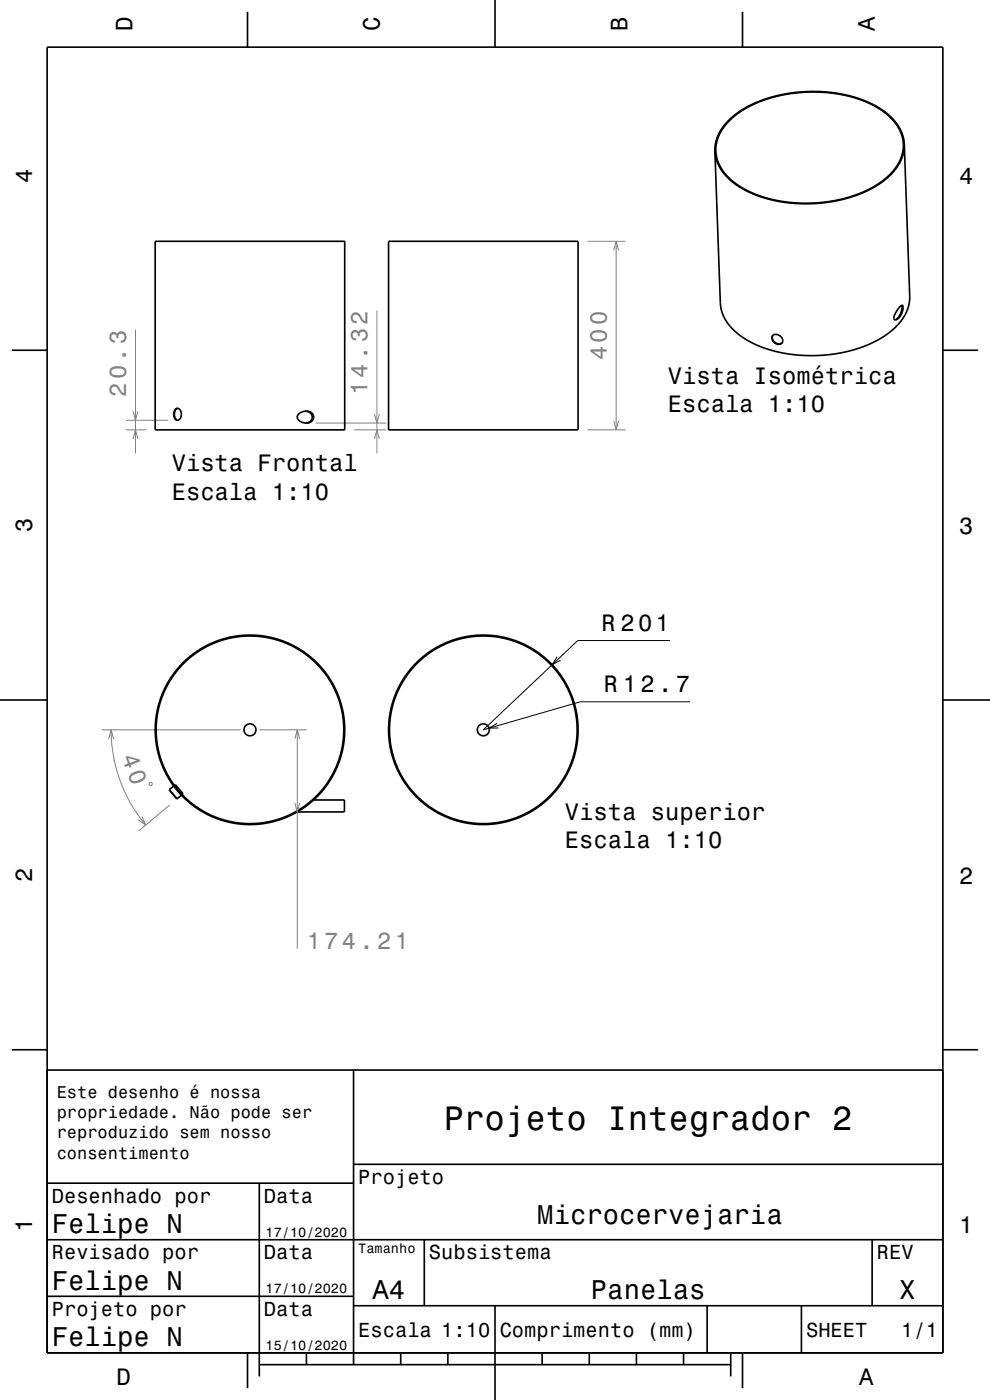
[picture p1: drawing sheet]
<svg xmlns="http://www.w3.org/2000/svg" width="210mm" height="297mm" viewBox="0 0 210 297" stroke-linecap="round" stroke-linejoin="round" font-family="sans-serif">
<g fill="none" stroke="#808080" stroke-width=".21">
<path d="M124.6 51.2h8.1M130.2 53.1l.5-1.9 .5 1.9M130.7 51.2v40M28.7 69.9v26.3M79.9 65.8v30.4M26.7 91.2h4.2M26.7 89.2h8.9M28.2 87.2l.5 2 .6-2M28.2 93.1l.5-1.9 .6 1.9M67 89.8h14.9M75.1 91.2h6.8M79.4 87.8l.5 2 .6-2"/>
<path d="M79.4 93.1l.5-1.9 .6 1.9M124.6 91.2h8.1M130.2 89.3l.5 1.9 .5-1.9M21.6 154.8h29.4M23.1 156.8l.5-2 .5 2M23.6 154.8l.1 2.8 .4 2.7 .5 2.7 .9 2.6 .9 2.3 1.4 2.7 1.3 2.1 1.8 2.3M55 154.8h10.1M62.5 156.8l.6-2 .5 2M63.1 154.8v46.5M30.1 173.2l.8 1.8-1.6-1.1M31.7 166l.3-.1 .3 .2-.1 .5-.5-.1zM36 170.8l-6.6 5.5"/>
<path d="M62.5 170.3l.6 1.9 .5-1.9"/>
</g>
<g fill="none" stroke="#000" stroke-width=".35">
<path d="M10 10h190v277h-190zM52.5 2.5v7.5M105 0v10M157.5 2.5v7.5M154.7 25.7l2-1.8 2.3-1.4 2.7-1.1 3.1-1 3.2-.6 3.2-.3 3.2 .1 3.4 .4 3.5 .8 2.5 .9 2.4 1.2 2.2 1.6 1.5 1.6 1.2 2 .5 1.9-.1 2.1-.3 1.2-.6 1.3-.8 1.2-1.1 1.2-2.5 2.1-3.7 1.9-4 1.2-4.6 .8-4 .1-4.4-.4-4.3-1.1-3.3-1.5-2.7-1.9-1.3-1.2-.9-1.2-.6-1.3-.4-1.3-.2-1.3 .1-1.3 .3-1.2 .6-1.3 .8-1.2zM191.8 30.6l1.2 32.5-.2 1.4-.5 1.7-1 1.6-1.5 1.8-2 1.6-2.4 1.3-2.9 1.2-2.9 .9-3.2 .6-3.2 .2h-3.2l-3.4-.4-3.2-.8-2.6-.9-2.4-1.2-2-1.4-1.7-1.6-1.2-1.9-.5-1.5-.2-1.3-1.2-32.4M191.8 30.6l-.5-2.3-1.2-2.3-2-2-2.6-1.7-3.2-1.4-3.3-.9-3.6-.5-4.3-.1-3.7 .4-3.8 .8-3.7 1.3-2.9 1.7-2.3 1.8-1.7 2-1 2.2-.4 2.4M191.8 30.6l-.3 2.3-1.1 2.3-1.6 2-2.5 2-2.8 1.5-3.7 1.3-4 .9-3.7 .3-4.3-.1-3.6-.6-3.3-.9-3.1-1.4-2.5-1.6-1.9-2-1.2-2.1-.4-1.1-.2-1.4M32.9 51.2h40.2v40h-40.2zM82.4 51.2h40.2v40h-40.2zM2.5 74.3h7.5M163.9 71.2a1.35 1.35 0 0 0 .5 1.4 1.35 1.35 0 0 0 1.6 .1"/>
<path d="M163.9 71.2a1.33 1.33 0 0 1 1.6 .1 1.33 1.33 0 0 1 .4 1.5 1.32 1.32 0 0 1-1.6-.1 1.32 1.32 0 0 1-.4-1.5zM190.9 65a.35 .35 0 0 1 .5-.2 .35 .35 0 0 1 .2 .5 2.5 2.5 0 0 1-1.7 2.5 .89 .89 0 0 1 0-1.3zM191.1 64.9h.1a2.78 2.78 0 0 1-1.2 3M200 74.3h7.5M37.2 86.8a.78 .78 0 0 1 .9 0 .78 .78 0 0 1 .3 .8 1.06 1.06 0 0 1-1 1.5 1.65 1.65 0 0 1-.2-2.3zM37.7 86.6a1.48 1.48 0 0 0 0 2.6M63.3 87.9a1.87 1.87 0 0 1 3.2 .4 1.55 1.55 0 0 1-2.4 1.3 1.07 1.07 0 0 1-.9-.6 1.07 1.07 0 0 1 .1-1.1zM64.8 87.2a1.27 1.27 0 0 1 1.4 1.3 1.27 1.27 0 0 1-1.4 1.3M0 148.5h10M200 148.5h10M36.8 166.7l-.9 .8 1.6 2 1-.8M37 166.6l.2-.1 1.6 1.9-.2 .2"/>
<path d="M66.5 169.7h6.6v2.5h-10.1M2.5 222.7h7.5M10 227h190M75 227v62.5M200 222.7h7.5M10 251h65M55 251v41M75 247h125M10 275h65M10 263h190M75 277h125M90 263v14"/>
<path d="M105 277v20M150 277v10M170 277v10M185 263v14M52.5 287v7.5M55 289.5h100M65 287v2.5M85 287v2.5M95 287v2.5M115 287v2.5M125 287v2.5M135 287v2.5"/>
<path d="M145 287v2.5M155 287v5M157.5 287v7.5"/>
<circle cx="53" cy="154.8" r="19.9"/>
<circle cx="53" cy="154.8" r="20.1"/>
<circle cx="53" cy="154.8" r="1.27"/>
<circle cx="102.5" cy="154.8" r="20.1"/>
<circle cx="102.5" cy="154.8" r="1.27"/>
<circle cx="102.5" cy="154.8" r="19.9"/>
</g>
<path d="M118.2 139.3l-1.1 1.7 1.8-.9M142.1 135.9h-19.5l-20.1 18.9 20.6-5.9h23.3M105.5 153.4l-1.8 1.1 2-.1" fill="none" stroke="#000" stroke-width=".21"/>
<text font-size="7.2" x="94.1" y="239.6">Projeto Integrador 2</text>
<g font-size="5.8">
<text x="11" y="261.6">Felipe N</text>
<text x="114" y="259.6">Microcervejaria</text>
<text x="11" y="273.6">Felipe N</text>
<text x="79" y="275.6">A4</text>
<text x="125.4" y="275.6">Panelas</text>
<text x="190.8" y="275.6">X</text>
<text x="11" y="285.6">Felipe N</text>
</g>
<g font-size="5">
<text x="28.1" y="6.5" transform="rotate(-90 28.1 6.5)">D</text>
<text x="80.6" y="6.5" transform="rotate(-90 80.6 6.5)">C</text>
<text x="133.1" y="6.5" transform="rotate(-90 133.1 6.5)">B</text>
<text x="185.6" y="6.5" transform="rotate(-90 185.6 6.5)">A</text>
<text x="6.8" y="38.7" transform="rotate(-90 6.8 38.7)">4</text>
<text x="203.5" y="39">4</text>
<text x="141.6" y="81.4">Vista Isométrica</text>
<text x="141.6" y="87.4">Escala 1:10</text>
<text x="36.4" y="99.9">Vista Frontal</text>
<text x="36.4" y="106">Escala 1:10</text>
<text x="6.8" y="112.9" transform="rotate(-90 6.8 112.9)">3</text>
<text x="203.5" y="113.2">3</text>
<text x="127.6" y="133.9">R 201</text>
<text x="128.1" y="146.9">R 12.7</text>
<text x="119.8" y="173.9">Vista superior</text>
<text x="119.8" y="179.9">Escala 1:10</text>
<text x="6.8" y="187.1" transform="rotate(-90 6.8 187.1)">2</text>
<text x="203.5" y="187.4">2</text>
<text x="6.8" y="261.3" transform="rotate(-90 6.8 261.3)">1</text>
<text x="203.5" y="261.6">1</text>
<text x="24.7" y="293.8">D</text>
<text x="182.2" y="293.8">A</text>
</g>
<g font-size="5" fill="#808080">
<text x="128.7" y="76.4" transform="rotate(-90 128.7 76.4)">400</text>
<text x="77.9" y="83.8" transform="rotate(-90 77.9 83.8)">14.32</text>
<text x="26.7" y="84.2" transform="rotate(-90 26.7 84.2)">20.3</text>
<text x="25.7" y="160.5" transform="rotate(70 25.7 160.5)">40</text>
<text x="65.1" y="201.3">174.21</text>
</g>
<g font-size="4.3">
<text x="76" y="251.2">Projeto</text>
<text x="11" y="255.2">Desenhado por</text>
<text x="56" y="255.2">Data</text>
<text x="11" y="267.2">Revisado por</text>
<text x="56" y="267.2">Data</text>
<text x="91" y="267.2">Subsistema</text>
<text x="186" y="267.2">REV</text>
<text x="11" y="279.2">Projeto por</text>
<text x="56" y="279.2">Data</text>
<text x="76" y="283.6">Escala 1:10</text>
<text x="106" y="283.6">Comprimento (mm)</text>
<text x="171" y="283.6">SHEET</text>
<text x="191.2" y="283.6">1/1</text>
</g>
<g font-size="3.6">
<text x="12" y="232.8">Este desenho é nossa</text>
<text x="12" y="237.2">propriedade. Não pode ser</text>
<text x="12" y="241.5">reproduzido sem nosso</text>
<text x="12" y="245.8">consentimento</text>
</g>
<g font-size="2.9">
<text x="56.3" y="262.3">17/10/2020</text>
<text x="76" y="265.8">Tamanho</text>
<text x="56.3" y="274.3">17/10/2020</text>
<text x="56.3" y="286.3">15/10/2020</text>
</g>
</svg>
